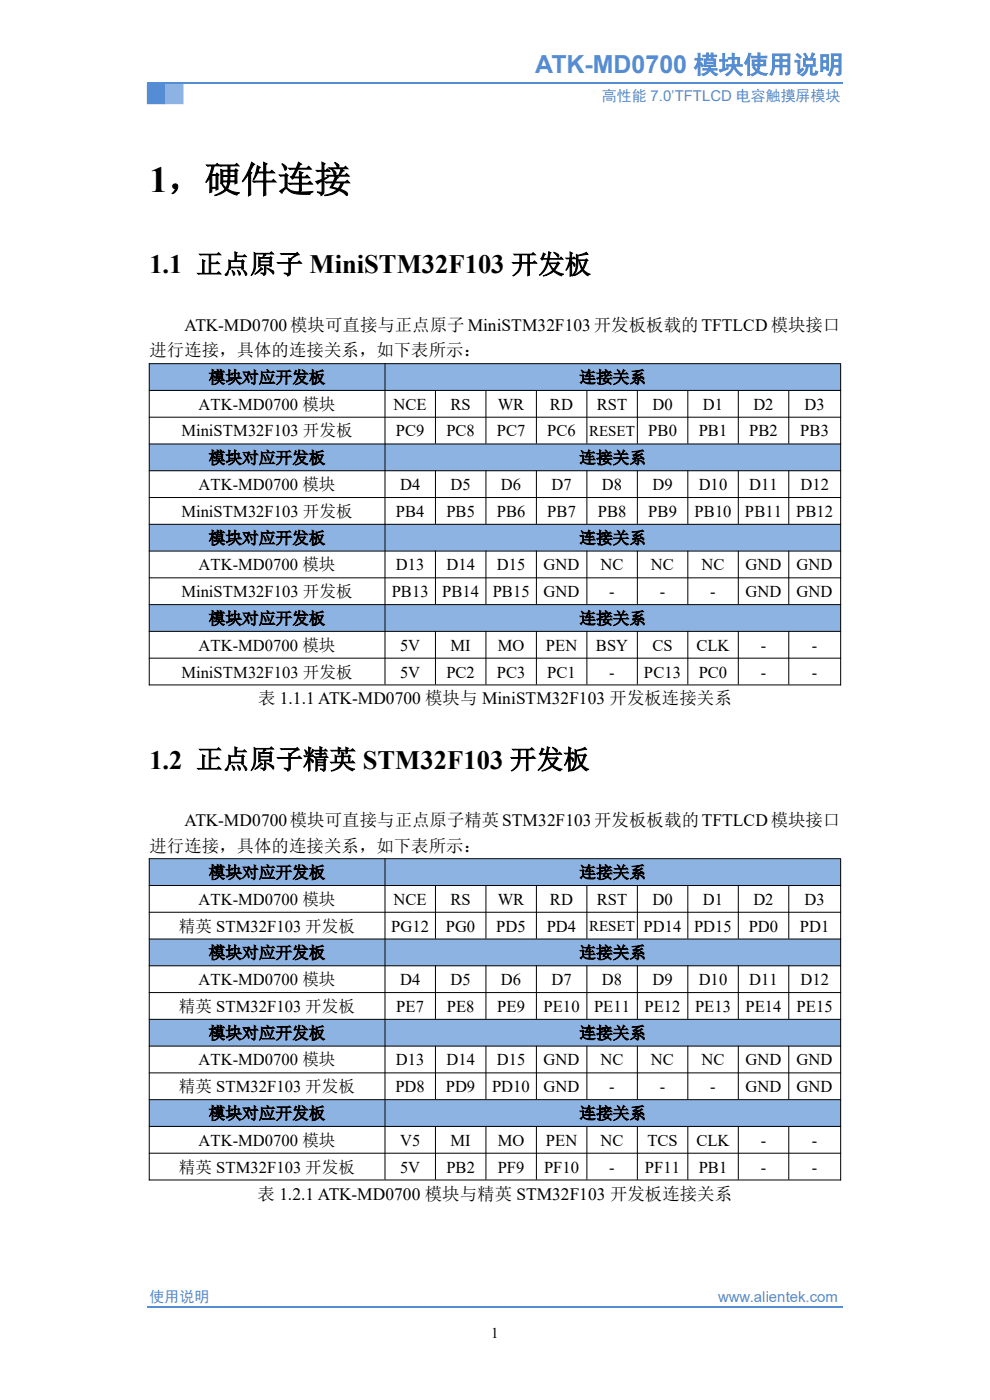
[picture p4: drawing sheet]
<svg xmlns="http://www.w3.org/2000/svg" width="210mm" height="297mm" viewBox="0 0 210 297" stroke-linecap="round" stroke-linejoin="round" font-family="sans-serif">
<path d="M31.3 17.9h3.7v4.1h-3.7z" fill-rule="evenodd" fill="#548dd4"/>
<path d="M31.2 17.7h3.9v4.4h-3.9zM31.3 18l.1-.1v4.1l-.1-.2h3.7l-.1 .2v-4.1l.1 .1z" fill="#548dd4"/>
<path d="M35.1 17.9h3.7v4.1h-3.7z" fill-rule="evenodd" fill="#8db3e2"/>
<path d="M35 17.7h3.9v4.4h-3.9zM35.1 18l.1-.1v4.1l-.1-.2h3.7l-.1 .2v-4.1l.1 .1z" fill="#8db3e2"/>
<path d="M31.3 17.7h147.5M31.2 277.3h147.5" fill="none" stroke="#548dd4" stroke-width=".35"/>
<g fill="#8db3e2">
<path d="M31.7 77.2h49.9v5.6h-49.9z" fill-rule="evenodd"/>
<path d="M81.7 77.2h96.6v5.6h-96.6z" fill-rule="evenodd"/>
<path d="M31.7 94.2h49.9v5.6h-49.9z" fill-rule="evenodd"/>
<path d="M81.7 94.2h96.6v5.6h-96.6z" fill-rule="evenodd"/>
<path d="M31.7 111.3h49.9v5.6h-49.9z" fill-rule="evenodd"/>
<path d="M81.7 111.3h96.6v5.6h-96.6z" fill-rule="evenodd"/>
<path d="M31.7 128.3h49.9v5.6h-49.9z" fill-rule="evenodd"/>
<path d="M81.7 128.3h96.6v5.6h-96.6z" fill-rule="evenodd"/>
</g>
<g fill="none" stroke="#000" stroke-width=".21">
<path d="M31.6 77.1h146.8M31.7 77.1v68.3M81.7 77.1v68.1M178.3 77.2v68.2M31.6 82.8h146.8M31.6 88.5h146.8M31.6 94.2h146.8M31.6 99.9h146.8M92.4 82.7v11.4M92.4 99.8v11.3M103.1 82.7v11.4M103.1 99.8v11.3"/>
<path d="M113.8 82.7v11.4M113.8 99.8v11.3M124.5 82.7v11.4M124.5 99.8v11.3M135.2 82.7v11.4M135.2 99.8v11.3M145.9 82.7v11.4M145.9 99.8v11.3M156.6 82.7v11.4M156.6 99.8v11.3M167.3 82.7v11.4M167.3 99.8v11.3"/>
<path d="M31.6 105.5h146.8M31.6 111.2h146.8M31.6 116.9h146.8M92.4 116.8v11.4M103.1 116.8v11.4M113.8 116.8v11.4M124.5 116.8v11.4M135.2 116.8v11.4M145.9 116.8v11.4M156.6 116.8v11.4M167.3 116.8v11.4M31.6 122.6h146.8"/>
<path d="M31.6 128.3h146.8M31.6 133.9h146.8M31.6 139.6h146.8M92.4 133.9v11.3M103.1 133.9v11.3M113.8 133.9v11.3M124.5 133.9v11.3M135.2 133.9v11.3M145.9 133.9v11.3M156.6 133.9v11.3M167.3 133.9v11.3M31.6 145.3h146.8"/>
</g>
<g fill="#8db3e2">
<path d="M31.7 182.2h49.9v5.6h-49.9z" fill-rule="evenodd"/>
<path d="M81.7 182.2h96.6v5.6h-96.6z" fill-rule="evenodd"/>
<path d="M31.7 199.3h49.9v5.6h-49.9z" fill-rule="evenodd"/>
<path d="M81.7 199.3h96.6v5.6h-96.6z" fill-rule="evenodd"/>
<path d="M31.7 216.3h49.9v5.6h-49.9z" fill-rule="evenodd"/>
<path d="M81.7 216.3h96.6v5.6h-96.6z" fill-rule="evenodd"/>
<path d="M31.7 233.3h49.9v5.6h-49.9z" fill-rule="evenodd"/>
<path d="M81.7 233.3h96.6v5.6h-96.6z" fill-rule="evenodd"/>
</g>
<g fill="none" stroke="#000" stroke-width=".21">
<path d="M31.6 182.2h146.8M31.6 187.9h146.8M31.6 193.5h146.8M31.6 199.2h146.8M31.7 182.1v68.3M81.7 182.1v68.1M92.4 187.8v11.3M103.1 187.8v11.3M113.8 187.8v11.3M124.5 187.8v11.3M135.2 187.8v11.3M145.9 187.8v11.3"/>
<path d="M156.6 187.8v11.3M167.3 187.8v11.3M178.3 182.3v68.1M31.6 204.9h146.8M31.6 210.6h146.8M31.6 216.2h146.8M92.4 204.8v11.4M103.1 204.8v11.4M113.8 204.8v11.4M124.5 204.8v11.4M135.2 204.8v11.4M145.9 204.8v11.4"/>
<path d="M156.6 204.8v11.4M167.3 204.8v11.4M31.6 221.9h146.8M31.6 227.6h146.8M31.6 233.3h146.8M31.6 239h146.8M92.4 221.8v11.4M92.4 238.9v11.3M103.1 221.8v11.4M103.1 238.9v11.3M113.8 221.8v11.4M113.8 238.9v11.3"/>
<path d="M124.5 221.8v11.4M124.5 238.9v11.3M135.2 221.8v11.4M135.2 238.9v11.3M145.9 221.8v11.4M145.9 238.9v11.3M156.6 221.8v11.4M156.6 238.9v11.3M167.3 221.8v11.4M167.3 238.9v11.3M31.6 244.6h146.8M31.6 250.3h146.8"/>
</g>
<text font-size="7.7" x="31.7" y="40.8">1，硬件连接</text>
<g font-size="5.6">
<text x="31.7" y="58">1.1 正点原子 MiniSTM32F103 开发板</text>
<text x="31.7" y="163">1.2 正点原子精英 STM32F103 开发板</text>
</g>
<text font-size="5.3" fill="#548dd4" x="113.5" y="15.6">ATK-MD0700 模块使用说明</text>
<g font-size="3.7">
<text x="39.1" y="70.1">ATK-MD0700 模块可直接与正点原子 MiniSTM32F103 开发板板载的 TFTLCD 模块接口</text>
<text x="31.7" y="75.6">进行连接，具体的连接关系，如下表所示：</text>
<text x="54.7" y="149.5">表 1.1.1 ATK-MD0700 模块与 MiniSTM32F103 开发板连接关系</text>
<text x="39.1" y="175.2">ATK-MD0700模块可直接与正点原子精英 STM32F103开发板板载的TFTLCD模块接口</text>
<text x="31.7" y="180.7">进行连接，具体的连接关系，如下表所示：</text>
<text x="54.6" y="254.5">表 1.2.1 ATK-MD0700 模块与精英 STM32F103 开发板连接关系</text>
</g>
<g font-size="3.5">
<text x="44.3" y="81.3">模块对应开发板</text>
<text x="122.9" y="81.3">连接关系</text>
<text x="42.1" y="86.9">ATK-MD0700 模块</text>
<text x="83.5" y="86.9">NCE</text>
<text x="95.5" y="86.9">RS</text>
<text x="105.6" y="86.9">WR</text>
<text x="116.7" y="86.9">RD</text>
<text x="126.6" y="86.9">RST</text>
<text x="138.4" y="86.9">D0</text>
<text x="149.1" y="86.9">D1</text>
<text x="159.8" y="86.9">D2</text>
<text x="170.7" y="86.9">D3</text>
<text x="38.5" y="92.6">MiniSTM32F103 开发板</text>
<text x="84" y="92.6">PC9</text>
<text x="94.7" y="92.6">PC8</text>
<text x="105.4" y="92.6">PC7</text>
<text x="116.1" y="92.6">PC6</text>
<text x="137.5" y="92.6">PB0</text>
<text x="148.2" y="92.6">PB1</text>
<text x="158.9" y="92.6">PB2</text>
<text x="169.8" y="92.6">PB3</text>
<text x="44.3" y="98.3">模块对应开发板</text>
<text x="122.9" y="98.3">连接关系</text>
<text x="42.1" y="104">ATK-MD0700 模块</text>
<text x="84.9" y="104">D4</text>
<text x="95.5" y="104">D5</text>
<text x="106.3" y="104">D6</text>
<text x="117" y="104">D7</text>
<text x="127.7" y="104">D8</text>
<text x="138.4" y="104">D9</text>
<text x="148.2" y="104">D10</text>
<text x="158.9" y="104">D11</text>
<text x="169.8" y="104">D12</text>
<text x="38.5" y="109.7">MiniSTM32F103 开发板</text>
<text x="84" y="109.7">PB4</text>
<text x="94.7" y="109.7">PB5</text>
<text x="105.4" y="109.7">PB6</text>
<text x="116.1" y="109.7">PB7</text>
<text x="126.8" y="109.7">PB8</text>
<text x="137.5" y="109.7">PB9</text>
<text x="147.3" y="109.7">PB10</text>
<text x="158" y="109.7">PB11</text>
<text x="168.9" y="109.7">PB12</text>
<text x="44.3" y="115.3">模块对应开发板</text>
<text x="122.9" y="115.3">连接关系</text>
<text x="42.1" y="121">ATK-MD0700 模块</text>
<text x="84" y="121">D13</text>
<text x="94.7" y="121">D14</text>
<text x="105.4" y="121">D15</text>
<text x="115.3" y="121">GND</text>
<text x="127.4" y="121">NC</text>
<text x="138.1" y="121">NC</text>
<text x="148.8" y="121">NC</text>
<text x="158.2" y="121">GND</text>
<text x="169" y="121">GND</text>
<text x="38.5" y="126.7">MiniSTM32F103 开发板</text>
<text x="83.1" y="126.7">PB13</text>
<text x="93.8" y="126.7">PB14</text>
<text x="104.5" y="126.7">PB15</text>
<text x="115.3" y="126.7">GND</text>
<text x="129.2" y="126.7">-</text>
<text x="140" y="126.7">-</text>
<text x="150.7" y="126.7">-</text>
<text x="158.2" y="126.7">GND</text>
<text x="169" y="126.7">GND</text>
<text x="44.3" y="132.4">模块对应开发板</text>
<text x="122.9" y="132.4">连接关系</text>
<text x="38.5" y="143.7">MiniSTM32F103 开发板</text>
<text x="42.1" y="138.1">ATK-MD0700 模块</text>
<text x="84.9" y="138.1">5V</text>
<text x="84.9" y="143.7">5V</text>
<text x="94.7" y="143.7">PC2</text>
<text x="95.5" y="138.1">MI</text>
<text x="105.4" y="143.7">PC3</text>
<text x="105.6" y="138.1">MO</text>
<text x="115.8" y="138.1">PEN</text>
<text x="116.1" y="143.7">PC1</text>
<text x="126.4" y="138.1">BSY</text>
<text x="129.2" y="143.7">-</text>
<text x="136.6" y="143.7">PC13</text>
<text x="138.4" y="138.1">CS</text>
<text x="147.7" y="138.1">CLK</text>
<text x="148.2" y="143.7">PC0</text>
<text x="161.4" y="138.1">-</text>
<text x="161.4" y="143.7">-</text>
<text x="172.2" y="138.1">-</text>
<text x="172.2" y="143.7">-</text>
<text x="42.1" y="192">ATK-MD0700 模块</text>
<text x="44.3" y="186.3">模块对应开发板</text>
<text x="83.5" y="192">NCE</text>
<text x="95.5" y="192">RS</text>
<text x="105.6" y="192">WR</text>
<text x="116.7" y="192">RD</text>
<text x="122.9" y="186.3">连接关系</text>
<text x="126.6" y="192">RST</text>
<text x="138.4" y="192">D0</text>
<text x="149.1" y="192">D1</text>
<text x="159.8" y="192">D2</text>
<text x="170.7" y="192">D3</text>
<text x="37.9" y="197.6">精英 STM32F103 开发板</text>
<text x="83" y="197.6">PG12</text>
<text x="94.6" y="197.6">PG0</text>
<text x="105.3" y="197.6">PD5</text>
<text x="116" y="197.6">PD4</text>
<text x="136.5" y="197.6">PD14</text>
<text x="147.2" y="197.6">PD15</text>
<text x="158.8" y="197.6">PD0</text>
<text x="169.7" y="197.6">PD1</text>
<text x="44.3" y="203.3">模块对应开发板</text>
<text x="122.9" y="203.3">连接关系</text>
<text x="42.1" y="209">ATK-MD0700 模块</text>
<text x="84.9" y="209">D4</text>
<text x="95.5" y="209">D5</text>
<text x="106.3" y="209">D6</text>
<text x="117" y="209">D7</text>
<text x="127.7" y="209">D8</text>
<text x="138.4" y="209">D9</text>
<text x="148.2" y="209">D10</text>
<text x="158.9" y="209">D11</text>
<text x="169.8" y="209">D12</text>
<text x="37.9" y="214.7">精英 STM32F103 开发板</text>
<text x="84.1" y="214.7">PE7</text>
<text x="94.8" y="214.7">PE8</text>
<text x="105.5" y="214.7">PE9</text>
<text x="115.3" y="214.7">PE10</text>
<text x="126" y="214.7">PE11</text>
<text x="136.7" y="214.7">PE12</text>
<text x="147.4" y="214.7">PE13</text>
<text x="158.2" y="214.7">PE14</text>
<text x="169" y="214.7">PE15</text>
<text x="44.3" y="220.4">模块对应开发板</text>
<text x="122.9" y="220.4">连接关系</text>
<text x="42.1" y="226">ATK-MD0700 模块</text>
<text x="84" y="226">D13</text>
<text x="94.7" y="226">D14</text>
<text x="105.4" y="226">D15</text>
<text x="115.3" y="226">GND</text>
<text x="127.4" y="226">NC</text>
<text x="138.1" y="226">NC</text>
<text x="148.8" y="226">NC</text>
<text x="158.2" y="226">GND</text>
<text x="169" y="226">GND</text>
<text x="37.9" y="231.7">精英 STM32F103 开发板</text>
<text x="83.9" y="231.7">PD8</text>
<text x="94.6" y="231.7">PD9</text>
<text x="104.4" y="231.7">PD10</text>
<text x="115.3" y="231.7">GND</text>
<text x="129.2" y="231.7">-</text>
<text x="140" y="231.7">-</text>
<text x="150.7" y="231.7">-</text>
<text x="158.2" y="231.7">GND</text>
<text x="169" y="231.7">GND</text>
<text x="44.3" y="237.4">模块对应开发板</text>
<text x="122.9" y="237.4">连接关系</text>
<text x="42.1" y="243.1">ATK-MD0700 模块</text>
<text x="84.9" y="243.1">V5</text>
<text x="95.5" y="243.1">MI</text>
<text x="105.6" y="243.1">MO</text>
<text x="115.8" y="243.1">PEN</text>
<text x="127.4" y="243.1">NC</text>
<text x="137.3" y="243.1">TCS</text>
<text x="147.7" y="243.1">CLK</text>
<text x="161.4" y="243.1">-</text>
<text x="172.2" y="243.1">-</text>
<text x="37.9" y="248.8">精英 STM32F103 开发板</text>
<text x="84.9" y="248.8">5V</text>
<text x="94.7" y="248.8">PB2</text>
<text x="105.6" y="248.8">PF9</text>
<text x="115.4" y="248.8">PF10</text>
<text x="129.2" y="248.8">-</text>
<text x="136.8" y="248.8">PF11</text>
<text x="148.2" y="248.8">PB1</text>
<text x="161.4" y="248.8">-</text>
<text x="172.2" y="248.8">-</text>
</g>
<g font-size="3.2" fill="#548dd4">
<text x="127.7" y="21.5">高性能 7.0’TFTLCD 电容触摸屏模块</text>
<text x="31.7" y="276.3">使用说明</text>
<text x="152.4" y="276.3">www.alientek.com</text>
</g>
<g font-size="3.2">
<text x="125" y="92.5">RESET</text>
<text x="125" y="197.5">RESET</text>
<text x="104.2" y="283.8">1</text>
</g>
</svg>
